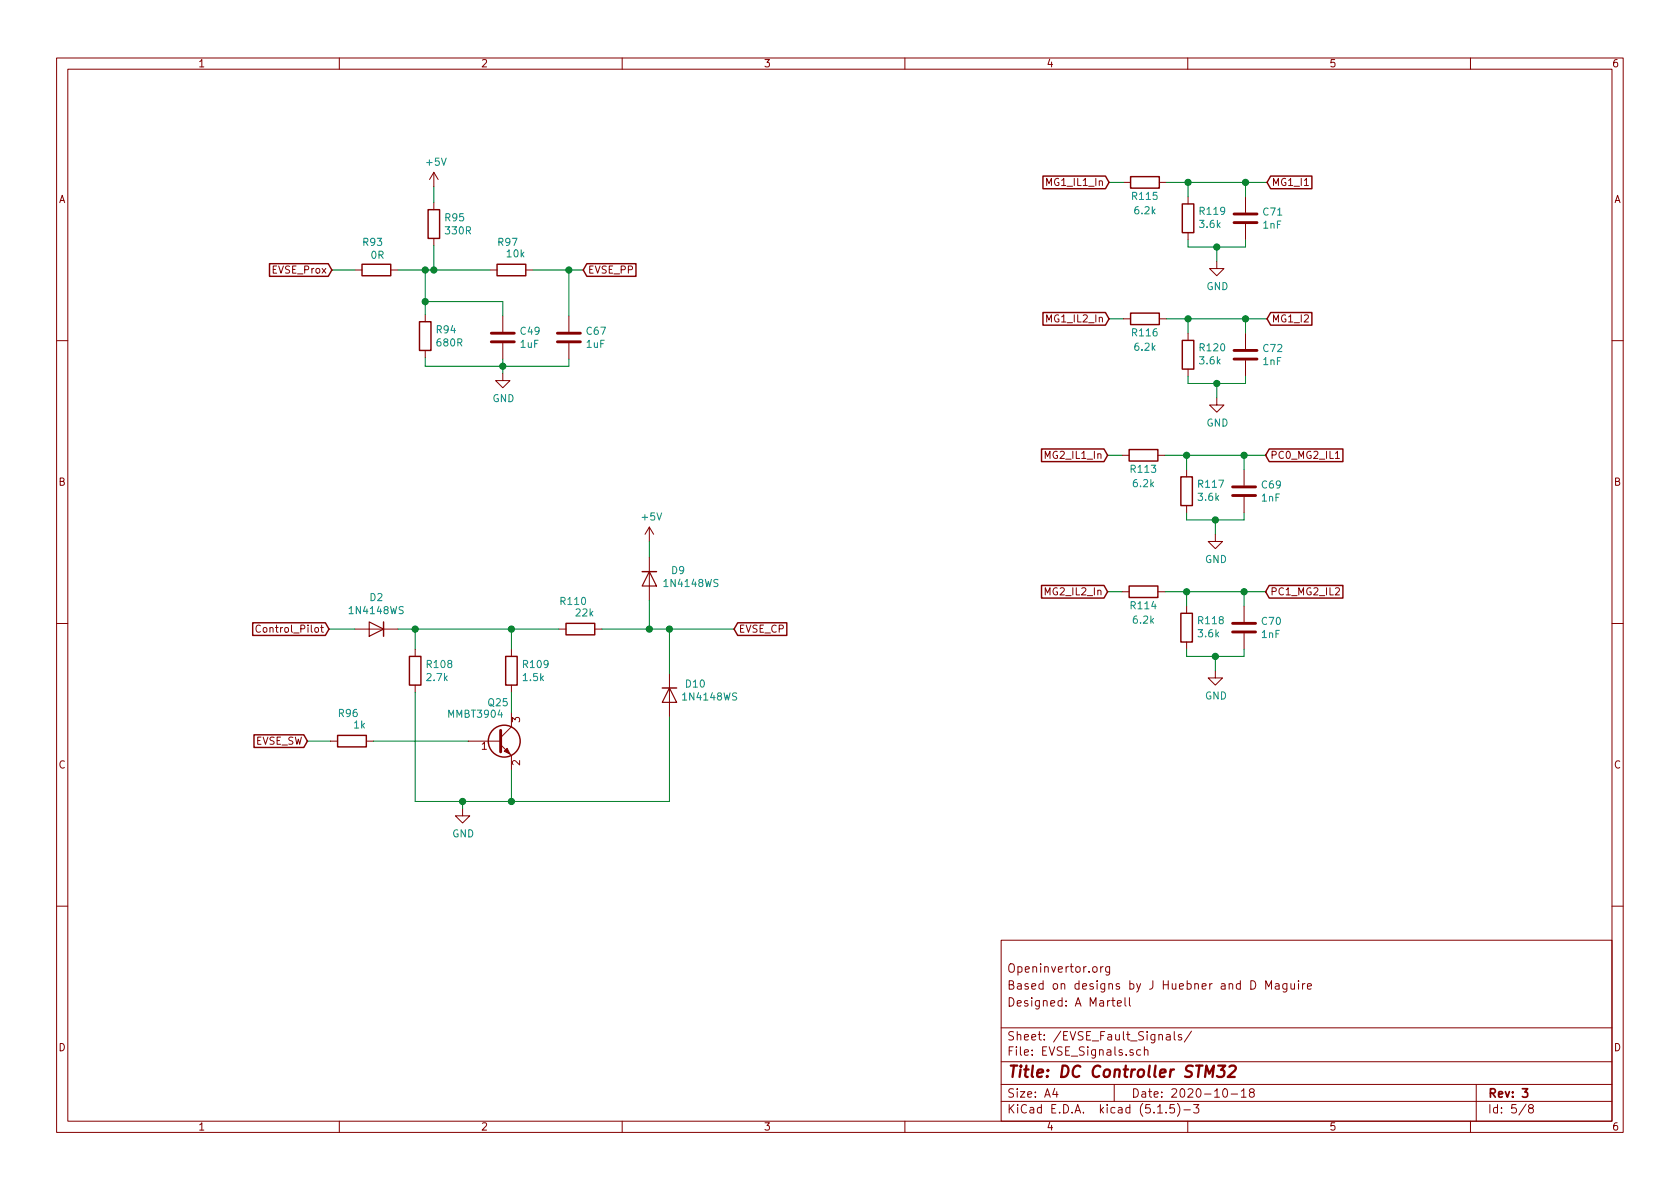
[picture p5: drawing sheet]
EESchema Schematic File Version 4
EELAYER 30 0
EELAYER END
$Descr A4 11693 8268
encoding utf-8
Sheet 5 8
Title "DC Controller STM32"
Date "2020-10-18"
Rev "3"
Comp ""
Comment1 "Designed: A Martell"
Comment2 "Based on designs by J Huebner and D Maguire"
Comment3 "Openinvertor.org"
Comment4 ""
$EndDescr
$Comp
L Device:C C?
U 1 1
P 3500 2340
AR Path="/5F24882D" Ref="C?"  Part="1" 
AR Path="/5FA6B113/5F24882D" Ref="C49"  Part="1" 
F 0 "C49" H 3615 2386 50  0000 L CNN
F 1 "1uF" H 3615 2295 50  0000 L CNN
F 2 "Capacitor_SMD:C_0603_1608Metric" H 3538 2190 50  0001 C CNN
F 3 "~" H 3500 2340 50  0001 C CNN
F 4 "C15849" H 3500 2340 50  0001 C CNN "JLPCB Component"
	1    3500 2340
	1    0    0    -1  
$EndComp
$Comp
L Device:R R?
U 1 1
P 3020 1550
AR Path="/5F248834" Ref="R?"  Part="1" 
AR Path="/5FA6B113/5F248834" Ref="R95"  Part="1" 
F 0 "R95" H 3090 1596 50  0000 L CNN
F 1 "330R" H 3090 1505 50  0000 L CNN
F 2 "Resistor_SMD:R_0603_1608Metric" V 2950 1550 50  0001 C CNN
F 3 "~" H 3020 1550 50  0001 C CNN
F 4 "C23138" H 3020 1550 50  0001 C CNN "JLPCB Component"
	1    3020 1550
	1    0    0    -1  
$EndComp
$Comp
L power:GND #PWR?
U 1 1
P 3500 2590
AR Path="/5F24883A" Ref="#PWR?"  Part="1" 
AR Path="/5FA6B113/5F24883A" Ref="#PWR066"  Part="1" 
F 0 "#PWR066" H 3500 2340 50  0001 C CNN
F 1 "GND" H 3505 2417 50  0000 C CNN
F 2 "" H 3500 2590 50  0001 C CNN
F 3 "" H 3500 2590 50  0001 C CNN
	1    3500 2590
	1    0    0    -1  
$EndComp
Wire Wire Line
	3500 2490 3500 2540
$Comp
L power:+5V #PWR065
U 1 1
P 3020 1290
F 0 "#PWR065" H 3020 1140 50  0001 C CNN
F 1 "+5V" H 3035 1463 50  0000 C CNN
F 2 "" H 3020 1290 50  0001 C CNN
F 3 "" H 3020 1290 50  0001 C CNN
	1    3020 1290
	1    0    0    -1  
$EndComp
$Comp
L Device:R R?
U 1 1
P 2620 1870
AR Path="/5F248848" Ref="R?"  Part="1" 
AR Path="/5FA6B113/5F248848" Ref="R93"  Part="1" 
F 0 "R93" V 2810 1820 50  0000 L CNN
F 1 "0R" V 2720 1810 50  0000 L CNN
F 2 "Resistor_SMD:R_0603_1608Metric" V 2550 1870 50  0001 C CNN
F 3 "~" H 2620 1870 50  0001 C CNN
F 4 "C21189" H 2620 1870 50  0001 C CNN "JLPCB Component"
	1    2620 1870
	0    -1   -1   0   
$EndComp
$Comp
L Device:R R?
U 1 1
P 3560 1870
AR Path="/5F24884F" Ref="R?"  Part="1" 
AR Path="/5FA6B113/5F24884F" Ref="R97"  Part="1" 
F 0 "R97" V 3750 1820 50  0000 L CNN
F 1 "10k" V 3670 1770 50  0000 L CNN
F 2 "Resistor_SMD:R_0603_1608Metric" V 3490 1870 50  0001 C CNN
F 3 "~" H 3560 1870 50  0001 C CNN
F 4 "C25804" H 3560 1870 50  0001 C CNN "JLPCB Component"
	1    3560 1870
	0    -1   -1   0   
$EndComp
$Comp
L Device:R R?
U 1 1
P 2960 2330
AR Path="/5F248856" Ref="R?"  Part="1" 
AR Path="/5FA6B113/5F248856" Ref="R94"  Part="1" 
F 0 "R94" H 3030 2376 50  0000 L CNN
F 1 "680R" H 3030 2285 50  0000 L CNN
F 2 "Resistor_SMD:R_0603_1608Metric" V 2890 2330 50  0001 C CNN
F 3 "~" H 2960 2330 50  0001 C CNN
F 4 "C23228" H 2960 2330 50  0001 C CNN "JLPCB Component"
	1    2960 2330
	1    0    0    -1  
$EndComp
$Comp
L Device:C C?
U 1 1
P 3960 2340
AR Path="/5F24885D" Ref="C?"  Part="1" 
AR Path="/5FA6B113/5F24885D" Ref="C67"  Part="1" 
F 0 "C67" H 4075 2386 50  0000 L CNN
F 1 "1uF" H 4075 2295 50  0000 L CNN
F 2 "Capacitor_SMD:C_0603_1608Metric" H 3998 2190 50  0001 C CNN
F 3 "~" H 3960 2340 50  0001 C CNN
F 4 "C15849" H 3960 2340 50  0001 C CNN "JLPCB Component"
	1    3960 2340
	1    0    0    -1  
$EndComp
Wire Wire Line
	3020 1290 3020 1400
Wire Wire Line
	2770 1870 2960 1870
Wire Wire Line
	3020 1700 3020 1870
Connection ~ 3020 1870
Wire Wire Line
	3020 1870 3410 1870
Wire Wire Line
	2960 2180 2960 2090
Connection ~ 2960 1870
Wire Wire Line
	2960 1870 3020 1870
Wire Wire Line
	3500 2190 3500 2090
Wire Wire Line
	3500 2090 2960 2090
Connection ~ 2960 2090
Wire Wire Line
	2960 2090 2960 1870
Wire Wire Line
	3500 2540 2960 2540
Wire Wire Line
	2960 2540 2960 2480
Connection ~ 3500 2540
Wire Wire Line
	3500 2540 3500 2590
Wire Wire Line
	3500 2540 3960 2540
Wire Wire Line
	3960 2540 3960 2490
Wire Wire Line
	3960 2190 3960 1870
Wire Wire Line
	3960 1870 3710 1870
Wire Wire Line
	3960 1870 4060 1870
Connection ~ 3960 1870
Wire Wire Line
	2470 1870 2310 1870
Text GLabel 2310 1870 0    50   Input ~ 0
EVSE_Prox
Text GLabel 4060 1870 2    50   Input ~ 0
EVSE_PP
$Comp
L Transistor_BJT:MMBT3904 Q?
U 1 1
P 3460 5150
AR Path="/5EFC5780/5F24887D" Ref="Q?"  Part="1" 
AR Path="/5FA6B113/5F24887D" Ref="Q25"  Part="1" 
F 0 "Q25" H 3390 5420 50  0000 L CNN
F 1 "MMBT3904" H 3110 5340 50  0000 L CNN
F 2 "Package_TO_SOT_SMD:SOT-23" H 3660 5075 50  0001 L CIN
F 3 "https://www.fairchildsemi.com/datasheets/2N/2N3904.pdf" H 3460 5150 50  0001 L CNN
F 4 "C20526" H 3460 5150 50  0001 C CNN "JLPCB Component"
	1    3460 5150
	1    0    0    -1  
$EndComp
$Comp
L Diode:1N4148W D2
U 1 1
P 2620 4370
F 0 "D2" H 2620 4153 50  0000 C CNN
F 1 "1N4148WS" H 2620 4244 50  0000 C CNN
F 2 "Diode_SMD:D_SOD-323" H 2620 4195 50  0001 C CNN
F 3 "https://www.vishay.com/docs/85748/1n4148w.pdf" H 2620 4370 50  0001 C CNN
F 4 "C2128" H 2620 4370 50  0001 C CNN "JLPCB Component"
	1    2620 4370
	-1   0    0    1   
$EndComp
$Comp
L Device:R R?
U 1 1
P 2890 4660
AR Path="/5F24888B" Ref="R?"  Part="1" 
AR Path="/5FA6B113/5F24888B" Ref="R108"  Part="1" 
F 0 "R108" H 2960 4706 50  0000 L CNN
F 1 "2.7k" H 2960 4615 50  0000 L CNN
F 2 "Resistor_SMD:R_0603_1608Metric" V 2820 4660 50  0001 C CNN
F 3 "~" H 2890 4660 50  0001 C CNN
F 4 "C13167" H 2890 4660 50  0001 C CNN "JLPCB Component"
	1    2890 4660
	1    0    0    -1  
$EndComp
$Comp
L Device:R R?
U 1 1
P 3560 4660
AR Path="/5F248892" Ref="R?"  Part="1" 
AR Path="/5FA6B113/5F248892" Ref="R109"  Part="1" 
F 0 "R109" H 3630 4706 50  0000 L CNN
F 1 "1.5k" H 3630 4615 50  0000 L CNN
F 2 "Resistor_SMD:R_0603_1608Metric" V 3490 4660 50  0001 C CNN
F 3 "~" H 3560 4660 50  0001 C CNN
F 4 "C22843" H 3560 4660 50  0001 C CNN "JLPCB Component"
	1    3560 4660
	1    0    0    -1  
$EndComp
$Comp
L Device:R R?
U 1 1
P 2450 5150
AR Path="/5F248899" Ref="R?"  Part="1" 
AR Path="/5FA6B113/5F248899" Ref="R96"  Part="1" 
F 0 "R96" V 2640 5100 50  0000 L CNN
F 1 "1k" V 2560 5050 50  0000 L CNN
F 2 "Resistor_SMD:R_0603_1608Metric" V 2380 5150 50  0001 C CNN
F 3 "~" H 2450 5150 50  0001 C CNN
F 4 "C21190" H 2450 5150 50  0001 C CNN "JLPCB Component"
	1    2450 5150
	0    -1   -1   0   
$EndComp
$Comp
L power:GND #PWR?
U 1 1
P 3220 5620
AR Path="/5F24889F" Ref="#PWR?"  Part="1" 
AR Path="/5FA6B113/5F24889F" Ref="#PWR086"  Part="1" 
F 0 "#PWR086" H 3220 5370 50  0001 C CNN
F 1 "GND" H 3225 5447 50  0000 C CNN
F 2 "" H 3220 5620 50  0001 C CNN
F 3 "" H 3220 5620 50  0001 C CNN
	1    3220 5620
	1    0    0    -1  
$EndComp
Wire Wire Line
	3220 5570 3220 5620
Wire Wire Line
	2770 4370 2890 4370
Wire Wire Line
	3560 4370 3560 4510
Wire Wire Line
	3560 4810 3560 4950
Wire Wire Line
	3560 5350 3560 5570
Wire Wire Line
	3560 5570 3220 5570
Wire Wire Line
	2600 5150 3260 5150
Wire Wire Line
	2890 4810 2890 5570
Wire Wire Line
	2890 5570 3220 5570
Connection ~ 3220 5570
Wire Wire Line
	2890 4510 2890 4370
Connection ~ 2890 4370
Wire Wire Line
	2890 4370 3560 4370
Wire Wire Line
	2470 4370 2290 4370
Wire Wire Line
	2300 5150 2140 5150
$Comp
L Diode:1N4148W D?
U 1 1
P 4520 4020
AR Path="/5EFC5780/5F2488B5" Ref="D?"  Part="1" 
AR Path="/5FA6B113/5F2488B5" Ref="D9"  Part="1" 
F 0 "D9" V 4460 4220 50  0000 C CNN
F 1 "1N4148WS" V 4550 4310 50  0000 C CNN
F 2 "Diode_SMD:D_SOD-323" H 4520 3845 50  0001 C CNN
F 3 "https://www.vishay.com/docs/85748/1n4148w.pdf" H 4520 4020 50  0001 C CNN
F 4 "C2128" H 4520 4020 50  0001 C CNN "JLPCB Component"
	1    4520 4020
	0    1    1    0   
$EndComp
$Comp
L Diode:1N4148W D?
U 1 1
P 4660 4830
AR Path="/5EFC5780/5F2488BC" Ref="D?"  Part="1" 
AR Path="/5FA6B113/5F2488BC" Ref="D10"  Part="1" 
F 0 "D10" V 4580 5010 50  0000 C CNN
F 1 "1N4148WS" V 4670 5110 50  0000 C CNN
F 2 "Diode_SMD:D_SOD-323" H 4660 4655 50  0001 C CNN
F 3 "https://www.vishay.com/docs/85748/1n4148w.pdf" H 4660 4830 50  0001 C CNN
F 4 "C2128" H 4660 4830 50  0001 C CNN "JLPCB Component"
	1    4660 4830
	0    1    1    0   
$EndComp
$Comp
L Device:R R?
U 1 1
P 4040 4370
AR Path="/5F2488C3" Ref="R?"  Part="1" 
AR Path="/5FA6B113/5F2488C3" Ref="R110"  Part="1" 
F 0 "R110" V 4230 4320 50  0000 L CNN
F 1 "22k" V 4150 4270 50  0000 L CNN
F 2 "Resistor_SMD:R_0603_1608Metric" V 3970 4370 50  0001 C CNN
F 3 "~" H 4040 4370 50  0001 C CNN
F 4 "C31850" H 4040 4370 50  0001 C CNN "JLPCB Component"
	1    4040 4370
	0    -1   -1   0   
$EndComp
Wire Wire Line
	3560 4370 3890 4370
Connection ~ 3560 4370
Wire Wire Line
	4190 4370 4520 4370
Wire Wire Line
	4660 4680 4660 4370
Connection ~ 4660 4370
Wire Wire Line
	4660 4370 5110 4370
Wire Wire Line
	4520 4170 4520 4370
Connection ~ 4520 4370
Wire Wire Line
	4520 4370 4660 4370
$Comp
L power:+5V #PWR087
U 1 1
P 4520 3760
F 0 "#PWR087" H 4520 3610 50  0001 C CNN
F 1 "+5V" H 4535 3933 50  0000 C CNN
F 2 "" H 4520 3760 50  0001 C CNN
F 3 "" H 4520 3760 50  0001 C CNN
	1    4520 3760
	1    0    0    -1  
$EndComp
Wire Wire Line
	4520 3760 4520 3870
Wire Wire Line
	3560 5570 4660 5570
Wire Wire Line
	4660 5570 4660 4980
Connection ~ 3560 5570
Text GLabel 5110 4370 2    50   Input ~ 0
EVSE_CP
Text GLabel 2290 4370 0    50   Input ~ 0
Control_Pilot
Text GLabel 2140 5150 0    50   Input ~ 0
EVSE_SW
$Comp
L Device:R R?
U 1 1
P 8270 1510
AR Path="/5F0C55EA" Ref="R?"  Part="1" 
AR Path="/5EDFAF50/5F0C55EA" Ref="R?"  Part="1" 
AR Path="/5EFC5179/5F0C55EA" Ref="R?"  Part="1" 
AR Path="/5FA6B113/5F0C55EA" Ref="R119"  Part="1" 
F 0 "R119" H 8200 1464 50  0000 R CNN
F 1 "3.6k" H 8200 1555 50  0000 R CNN
F 2 "Resistor_SMD:R_0603_1608Metric" V 8200 1510 50  0001 C CNN
F 3 "~" H 8270 1510 50  0001 C CNN
F 4 "C22980" H 8270 1510 50  0001 C CNN "JLPCB Component"
	1    8270 1510
	-1   0    0    1   
$EndComp
$Comp
L Device:R R?
U 1 1
P 7970 1260
AR Path="/5F0C55F1" Ref="R?"  Part="1" 
AR Path="/5EDFAF50/5F0C55F1" Ref="R?"  Part="1" 
AR Path="/5EFC5179/5F0C55F1" Ref="R?"  Part="1" 
AR Path="/5FA6B113/5F0C55F1" Ref="R115"  Part="1" 
F 0 "R115" V 7870 1260 50  0000 C CNN
F 1 "6.2k" V 7770 1260 50  0000 C CNN
F 2 "Resistor_SMD:R_0603_1608Metric" V 7900 1260 50  0001 C CNN
F 3 "~" H 7970 1260 50  0001 C CNN
F 4 "C4260" H 7970 1260 50  0001 C CNN "JLPCB Component"
	1    7970 1260
	0    -1   -1   0   
$EndComp
$Comp
L Device:C C?
U 1 1
P 8670 1510
AR Path="/5F0C55F8" Ref="C?"  Part="1" 
AR Path="/5EDFAF50/5F0C55F8" Ref="C?"  Part="1" 
AR Path="/5EFC5179/5F0C55F8" Ref="C?"  Part="1" 
AR Path="/5FA6B113/5F0C55F8" Ref="C71"  Part="1" 
F 0 "C71" H 8785 1556 50  0000 L CNN
F 1 "1nF" H 8785 1465 50  0000 L CNN
F 2 "Capacitor_SMD:C_0603_1608Metric" H 8708 1360 50  0001 C CNN
F 3 "~" H 8670 1510 50  0001 C CNN
F 4 " C1588" H 8670 1510 50  0001 C CNN "JLPCB Component"
	1    8670 1510
	1    0    0    -1  
$EndComp
$Comp
L power:GND #PWR?
U 1 1
P 8470 1810
AR Path="/5F0C55FE" Ref="#PWR?"  Part="1" 
AR Path="/5EDFAF50/5F0C55FE" Ref="#PWR?"  Part="1" 
AR Path="/5EFC5179/5F0C55FE" Ref="#PWR?"  Part="1" 
AR Path="/5FA6B113/5F0C55FE" Ref="#PWR0116"  Part="1" 
F 0 "#PWR0116" H 8470 1560 50  0001 C CNN
F 1 "GND" H 8475 1637 50  0000 C CNN
F 2 "" H 8470 1810 50  0001 C CNN
F 3 "" H 8470 1810 50  0001 C CNN
	1    8470 1810
	1    0    0    -1  
$EndComp
Wire Wire Line
	8120 1260 8270 1260
Wire Wire Line
	8670 1260 8670 1360
Wire Wire Line
	8270 1360 8270 1260
Connection ~ 8270 1260
Wire Wire Line
	8270 1260 8670 1260
Wire Wire Line
	8270 1660 8270 1710
Wire Wire Line
	8270 1710 8470 1710
Wire Wire Line
	8670 1710 8670 1660
Wire Wire Line
	8470 1810 8470 1710
Wire Wire Line
	8470 1710 8670 1710
Text GLabel 8810 3160 2    50   Input ~ 0
PC0_MG2_IL1
Wire Wire Line
	8820 1260 8670 1260
Connection ~ 8670 1260
Text GLabel 7710 3160 0    50   Input ~ 0
MG2_IL1_In
Wire Wire Line
	7720 1260 7820 1260
Connection ~ 8470 1710
$Comp
L Device:R R?
U 1 1
P 8270 2460
AR Path="/5F0CB825" Ref="R?"  Part="1" 
AR Path="/5EDFAF50/5F0CB825" Ref="R?"  Part="1" 
AR Path="/5EFC5179/5F0CB825" Ref="R?"  Part="1" 
AR Path="/5FA6B113/5F0CB825" Ref="R120"  Part="1" 
F 0 "R120" H 8200 2414 50  0000 R CNN
F 1 "3.6k" H 8200 2505 50  0000 R CNN
F 2 "Resistor_SMD:R_0603_1608Metric" V 8200 2460 50  0001 C CNN
F 3 "~" H 8270 2460 50  0001 C CNN
F 4 "C22980" H 8270 2460 50  0001 C CNN "JLPCB Component"
	1    8270 2460
	-1   0    0    1   
$EndComp
$Comp
L Device:R R?
U 1 1
P 7970 2210
AR Path="/5F0CB830" Ref="R?"  Part="1" 
AR Path="/5EDFAF50/5F0CB830" Ref="R?"  Part="1" 
AR Path="/5EFC5179/5F0CB830" Ref="R?"  Part="1" 
AR Path="/5FA6B113/5F0CB830" Ref="R116"  Part="1" 
F 0 "R116" V 7870 2210 50  0000 C CNN
F 1 "6.2k" V 7770 2210 50  0000 C CNN
F 2 "Resistor_SMD:R_0603_1608Metric" V 7900 2210 50  0001 C CNN
F 3 "~" H 7970 2210 50  0001 C CNN
F 4 "C4260" H 7970 2210 50  0001 C CNN "JLPCB Component"
	1    7970 2210
	0    -1   -1   0   
$EndComp
$Comp
L Device:C C?
U 1 1
P 8670 2460
AR Path="/5F0CB83B" Ref="C?"  Part="1" 
AR Path="/5EDFAF50/5F0CB83B" Ref="C?"  Part="1" 
AR Path="/5EFC5179/5F0CB83B" Ref="C?"  Part="1" 
AR Path="/5FA6B113/5F0CB83B" Ref="C72"  Part="1" 
F 0 "C72" H 8785 2506 50  0000 L CNN
F 1 "1nF" H 8785 2415 50  0000 L CNN
F 2 "Capacitor_SMD:C_0603_1608Metric" H 8708 2310 50  0001 C CNN
F 3 "~" H 8670 2460 50  0001 C CNN
F 4 " C1588" H 8670 2460 50  0001 C CNN "JLPCB Component"
	1    8670 2460
	1    0    0    -1  
$EndComp
$Comp
L power:GND #PWR?
U 1 1
P 8470 2760
AR Path="/5F0CB845" Ref="#PWR?"  Part="1" 
AR Path="/5EDFAF50/5F0CB845" Ref="#PWR?"  Part="1" 
AR Path="/5EFC5179/5F0CB845" Ref="#PWR?"  Part="1" 
AR Path="/5FA6B113/5F0CB845" Ref="#PWR0117"  Part="1" 
F 0 "#PWR0117" H 8470 2510 50  0001 C CNN
F 1 "GND" H 8475 2587 50  0000 C CNN
F 2 "" H 8470 2760 50  0001 C CNN
F 3 "" H 8470 2760 50  0001 C CNN
	1    8470 2760
	1    0    0    -1  
$EndComp
Wire Wire Line
	8120 2210 8270 2210
Wire Wire Line
	8670 2210 8670 2310
Wire Wire Line
	8270 2310 8270 2210
Connection ~ 8270 2210
Wire Wire Line
	8270 2210 8670 2210
Wire Wire Line
	8270 2610 8270 2660
Wire Wire Line
	8270 2660 8470 2660
Wire Wire Line
	8670 2660 8670 2610
Wire Wire Line
	8470 2760 8470 2660
Wire Wire Line
	8470 2660 8670 2660
Text GLabel 8810 4110 2    50   Input ~ 0
PC1_MG2_IL2
Wire Wire Line
	8820 2210 8670 2210
Connection ~ 8670 2210
Text GLabel 7710 4110 0    50   Input ~ 0
MG2_IL2_In
Wire Wire Line
	7720 2210 7820 2210
Connection ~ 8470 2660
$Comp
L Device:R R?
U 1 1
P 8260 3410
AR Path="/5F0CD9A1" Ref="R?"  Part="1" 
AR Path="/5EDFAF50/5F0CD9A1" Ref="R?"  Part="1" 
AR Path="/5EFC5179/5F0CD9A1" Ref="R?"  Part="1" 
AR Path="/5FA6B113/5F0CD9A1" Ref="R117"  Part="1" 
F 0 "R117" H 8190 3364 50  0000 R CNN
F 1 "3.6k" H 8190 3455 50  0000 R CNN
F 2 "Resistor_SMD:R_0603_1608Metric" V 8190 3410 50  0001 C CNN
F 3 "~" H 8260 3410 50  0001 C CNN
F 4 "C22980" H 8260 3410 50  0001 C CNN "JLPCB Component"
	1    8260 3410
	-1   0    0    1   
$EndComp
$Comp
L Device:R R?
U 1 1
P 7960 3160
AR Path="/5F0CD9AC" Ref="R?"  Part="1" 
AR Path="/5EDFAF50/5F0CD9AC" Ref="R?"  Part="1" 
AR Path="/5EFC5179/5F0CD9AC" Ref="R?"  Part="1" 
AR Path="/5FA6B113/5F0CD9AC" Ref="R113"  Part="1" 
F 0 "R113" V 7860 3160 50  0000 C CNN
F 1 "6.2k" V 7760 3160 50  0000 C CNN
F 2 "Resistor_SMD:R_0603_1608Metric" V 7890 3160 50  0001 C CNN
F 3 "~" H 7960 3160 50  0001 C CNN
F 4 "C4260" H 7960 3160 50  0001 C CNN "JLPCB Component"
	1    7960 3160
	0    -1   -1   0   
$EndComp
$Comp
L Device:C C?
U 1 1
P 8660 3410
AR Path="/5F0CD9B7" Ref="C?"  Part="1" 
AR Path="/5EDFAF50/5F0CD9B7" Ref="C?"  Part="1" 
AR Path="/5EFC5179/5F0CD9B7" Ref="C?"  Part="1" 
AR Path="/5FA6B113/5F0CD9B7" Ref="C69"  Part="1" 
F 0 "C69" H 8775 3456 50  0000 L CNN
F 1 "1nF" H 8775 3365 50  0000 L CNN
F 2 "Capacitor_SMD:C_0603_1608Metric" H 8698 3260 50  0001 C CNN
F 3 "~" H 8660 3410 50  0001 C CNN
F 4 " C1588" H 8660 3410 50  0001 C CNN "JLPCB Component"
	1    8660 3410
	1    0    0    -1  
$EndComp
$Comp
L power:GND #PWR?
U 1 1
P 8460 3710
AR Path="/5F0CD9C1" Ref="#PWR?"  Part="1" 
AR Path="/5EDFAF50/5F0CD9C1" Ref="#PWR?"  Part="1" 
AR Path="/5EFC5179/5F0CD9C1" Ref="#PWR?"  Part="1" 
AR Path="/5FA6B113/5F0CD9C1" Ref="#PWR0120"  Part="1" 
F 0 "#PWR0120" H 8460 3460 50  0001 C CNN
F 1 "GND" H 8465 3537 50  0000 C CNN
F 2 "" H 8460 3710 50  0001 C CNN
F 3 "" H 8460 3710 50  0001 C CNN
	1    8460 3710
	1    0    0    -1  
$EndComp
Wire Wire Line
	8110 3160 8260 3160
Wire Wire Line
	8660 3160 8660 3260
Wire Wire Line
	8260 3260 8260 3160
Connection ~ 8260 3160
Wire Wire Line
	8260 3160 8660 3160
Wire Wire Line
	8260 3560 8260 3610
Wire Wire Line
	8260 3610 8460 3610
Wire Wire Line
	8660 3610 8660 3560
Wire Wire Line
	8460 3710 8460 3610
Wire Wire Line
	8460 3610 8660 3610
Text GLabel 8820 1260 2    50   Input ~ 0
MG1_I1
Wire Wire Line
	8810 3160 8660 3160
Connection ~ 8660 3160
Text GLabel 7720 1260 0    50   Input ~ 0
MG1_IL1_In
Wire Wire Line
	7710 3160 7810 3160
Connection ~ 8460 3610
$Comp
L Device:R R?
U 1 1
P 8260 4360
AR Path="/5F0CD9DC" Ref="R?"  Part="1" 
AR Path="/5EDFAF50/5F0CD9DC" Ref="R?"  Part="1" 
AR Path="/5EFC5179/5F0CD9DC" Ref="R?"  Part="1" 
AR Path="/5FA6B113/5F0CD9DC" Ref="R118"  Part="1" 
F 0 "R118" H 8190 4314 50  0000 R CNN
F 1 "3.6k" H 8190 4405 50  0000 R CNN
F 2 "Resistor_SMD:R_0603_1608Metric" V 8190 4360 50  0001 C CNN
F 3 "~" H 8260 4360 50  0001 C CNN
F 4 "C22980" H 8260 4360 50  0001 C CNN "JLPCB Component"
	1    8260 4360
	-1   0    0    1   
$EndComp
$Comp
L Device:R R?
U 1 1
P 7960 4110
AR Path="/5F0CD9E7" Ref="R?"  Part="1" 
AR Path="/5EDFAF50/5F0CD9E7" Ref="R?"  Part="1" 
AR Path="/5EFC5179/5F0CD9E7" Ref="R?"  Part="1" 
AR Path="/5FA6B113/5F0CD9E7" Ref="R114"  Part="1" 
F 0 "R114" V 7860 4110 50  0000 C CNN
F 1 "6.2k" V 7760 4110 50  0000 C CNN
F 2 "Resistor_SMD:R_0603_1608Metric" V 7890 4110 50  0001 C CNN
F 3 "~" H 7960 4110 50  0001 C CNN
F 4 "C4260" H 7960 4110 50  0001 C CNN "JLPCB Component"
	1    7960 4110
	0    -1   -1   0   
$EndComp
$Comp
L Device:C C?
U 1 1
P 8660 4360
AR Path="/5F0CD9F2" Ref="C?"  Part="1" 
AR Path="/5EDFAF50/5F0CD9F2" Ref="C?"  Part="1" 
AR Path="/5EFC5179/5F0CD9F2" Ref="C?"  Part="1" 
AR Path="/5FA6B113/5F0CD9F2" Ref="C70"  Part="1" 
F 0 "C70" H 8775 4406 50  0000 L CNN
F 1 "1nF" H 8775 4315 50  0000 L CNN
F 2 "Capacitor_SMD:C_0603_1608Metric" H 8698 4210 50  0001 C CNN
F 3 "~" H 8660 4360 50  0001 C CNN
F 4 " C1588" H 8660 4360 50  0001 C CNN "JLPCB Component"
	1    8660 4360
	1    0    0    -1  
$EndComp
$Comp
L power:GND #PWR?
U 1 1
P 8460 4660
AR Path="/5F0CD9FC" Ref="#PWR?"  Part="1" 
AR Path="/5EDFAF50/5F0CD9FC" Ref="#PWR?"  Part="1" 
AR Path="/5EFC5179/5F0CD9FC" Ref="#PWR?"  Part="1" 
AR Path="/5FA6B113/5F0CD9FC" Ref="#PWR0121"  Part="1" 
F 0 "#PWR0121" H 8460 4410 50  0001 C CNN
F 1 "GND" H 8465 4487 50  0000 C CNN
F 2 "" H 8460 4660 50  0001 C CNN
F 3 "" H 8460 4660 50  0001 C CNN
	1    8460 4660
	1    0    0    -1  
$EndComp
Wire Wire Line
	8110 4110 8260 4110
Wire Wire Line
	8660 4110 8660 4210
Wire Wire Line
	8260 4210 8260 4110
Connection ~ 8260 4110
Wire Wire Line
	8260 4110 8660 4110
Wire Wire Line
	8260 4510 8260 4560
Wire Wire Line
	8260 4560 8460 4560
Wire Wire Line
	8660 4560 8660 4510
Wire Wire Line
	8460 4660 8460 4560
Wire Wire Line
	8460 4560 8660 4560
Text GLabel 8820 2210 2    50   Input ~ 0
MG1_I2
Wire Wire Line
	8810 4110 8660 4110
Connection ~ 8660 4110
Text GLabel 7720 2210 0    50   Input ~ 0
MG1_IL2_In
Wire Wire Line
	7710 4110 7810 4110
Connection ~ 8460 4560
$EndSCHEMATC
